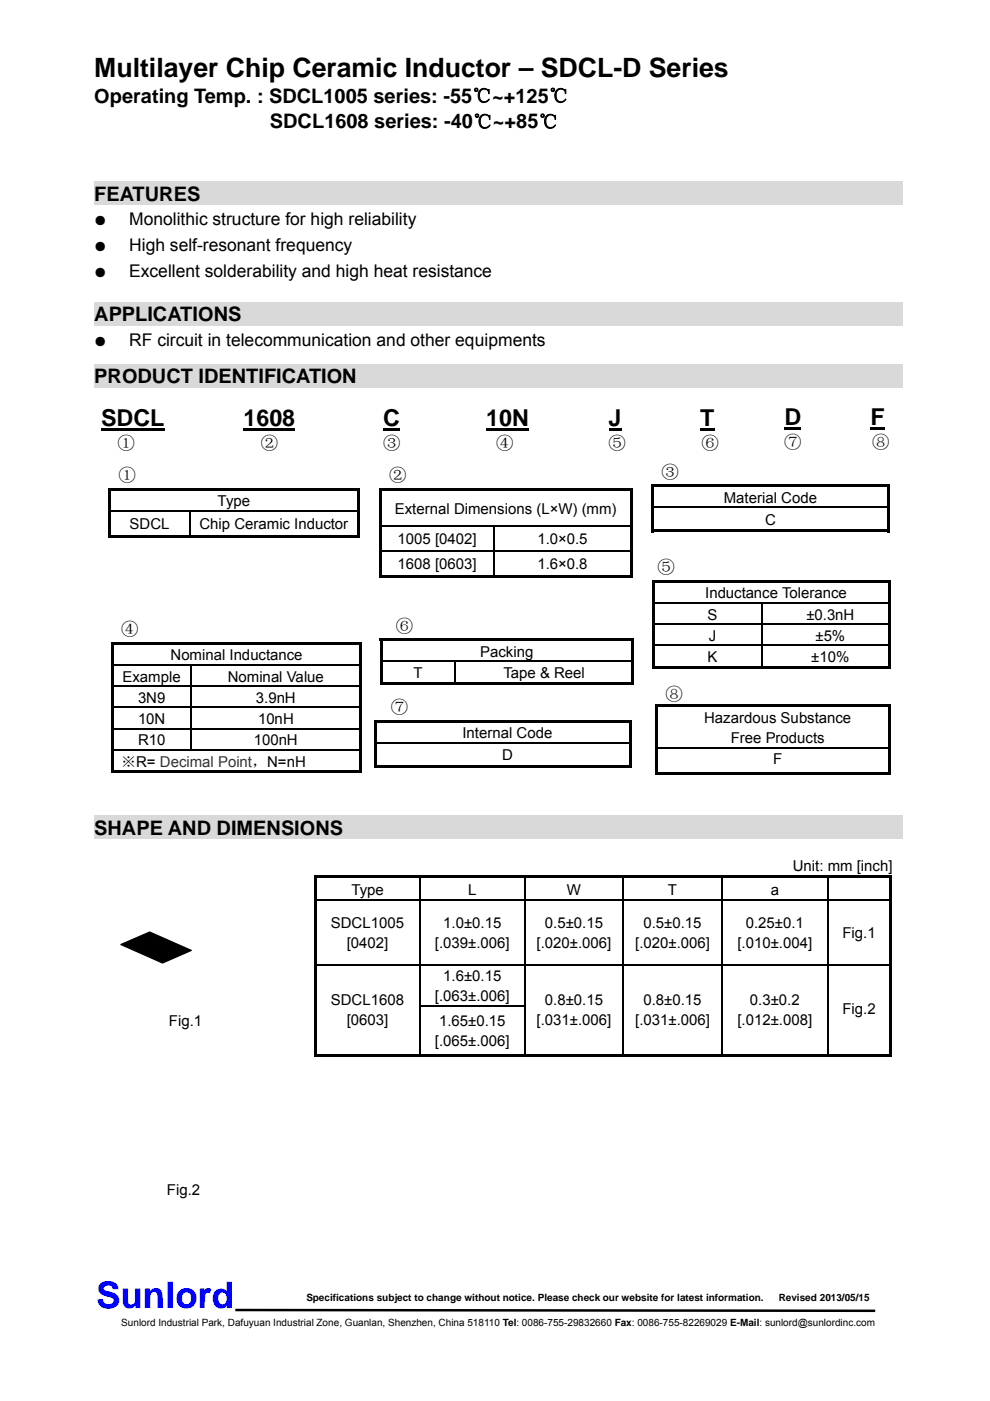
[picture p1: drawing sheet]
<svg xmlns="http://www.w3.org/2000/svg" width="210mm" height="297mm" viewBox="0 0 210 297" stroke-linecap="round" stroke-linejoin="round" font-family="sans-serif">
<path d="M49.9 277.7l135.7 .2" fill="none" stroke="#000" stroke-width=".53"/>
<g fill="#d9d9d9">
<path d="M20 38.5h171.4v4.9h-171.4z"/>
<path d="M20 64h171.4v5h-171.4z"/>
<path d="M20 77.2h171.4v5h-171.4z"/>
<path d="M20 173h171.4v4.9h-171.4z"/>
</g>
<g fill="#000">
<path d="M21.4 90.8h13.5v.5h-13.5zM51.6 90.8h11v.5h-11zM81.3 90.8h3.5v.5h-3.5zM103.1 90.8h9.1v.5h-9.1zM129.1 90.8h2.7v.5h-2.7zM148.5 90.8h3v.5h-3zM166.4 90.6h3.5v.5h-3.5zM184.7 90.6h3v.5h-3zM23 103.5h.5v.5h-.5zM23 103.5h53.2v.5h-53.2zM23 104h.5v4.2h-.5zM23 108.2h.5v.3h-.5z"/>
<path d="M23 108.5h.5v5.5h-.5zM23 113.4h17.1v.6h-17.1zM40.1 108.2h.2v.3h-.2zM40.1 113.4h35.6v.6h-35.6zM75.7 103.5h.5v.5h-.5zM75.7 104h.5v4.2h-.5zM75.7 108.2h.5v.3h-.5zM75.7 108.5h.5v5.5h-.5zM75.7 113.4h.5v.6h-.5zM80.4 103.5h.5v.5h-.5zM80.4 103.5h53.7v.5h-53.7zM80.4 104h.5v7.4h-.5z"/>
<path d="M80.4 111.4h.5v.3h-.5zM80.4 111.7h.5v5h-.5zM80.4 116.7h.5v.2h-.5zM104.6 111.4h.3v.3h-.3zM104.6 116.7h.3v.2h-.3zM133.6 103.5h.5v.5h-.5zM133.6 104h.5v7.4h-.5zM133.6 111.4h.5v.3h-.5zM133.6 111.7h.5v5h-.5zM133.6 116.7h.5v.2h-.5zM138.1 102.7h.6v.5h-.6zM138.1 102.7h50.6v.5h-50.6z"/>
<path d="M138.1 103.2h.6v4.2h-.6zM138.1 107.4h.6v.3h-.6zM138.1 107.7h.6v5.1h-.6zM138.1 112.3h50.1v.5h-50.1zM188.2 102.7h.5v.5h-.5zM188.2 103.2h.5v4.2h-.5zM188.2 107.4h.5v.3h-.5zM188.2 107.7h.5v5.1h-.5zM188.2 112.3h.5v.5h-.5zM23.6 136.1h.5v.5h-.5zM23.6 136.1h53.2v.5h-53.2zM76.2 136.1h.6v.5h-.6z"/>
<path d="M80.4 116.9h.5v5.6h-.5zM80.4 122h24.2v.5h-24.2zM80.6 135.3h.5v.6h-.5zM80.6 135.3h53.9v.6h-53.9zM104.6 122h29v.5h-29zM133.6 116.9h.5v5.6h-.5zM133.6 122h.5v.5h-.5zM134 135.3h.5v.6h-.5zM138.4 122.9h.5v.6h-.5zM138.4 122.9h50.5v.6h-50.5zM138.4 123.5h.5v4.2h-.5zM138.4 127.7h.5v.3h-.5z"/>
<path d="M138.4 128h.5v4.2h-.5zM138.4 132.2h.5v.3h-.5zM138.4 132.5h.5v4.2h-.5zM138.4 136.7h.5v.3h-.5zM161.6 127.7h.2v.3h-.2zM161.6 132.2h.2v.3h-.2zM161.6 136.7h.2v.3h-.2zM188.4 122.9h.5v.6h-.5zM188.4 123.5h.5v4.2h-.5zM188.4 127.7h.5v.3h-.5zM188.4 128h.5v4.2h-.5zM188.4 132.2h.5v.3h-.5z"/>
<path d="M188.4 132.5h.5v4.2h-.5zM188.4 136.7h.5v.3h-.5zM23.6 136.6h.5v4.3h-.5zM23.6 140.9h.5v.2h-.5zM23.6 141.1h.5v4.3h-.5zM23.6 145.4h.5v.2h-.5zM23.6 145.6h.5v4.3h-.5zM23.6 149.9h.5v.2h-.5zM23.6 150.1h.5v4.3h-.5zM23.6 154.3h.5v.3h-.5zM23.6 154.6h.5v4.3h-.5zM23.6 158.9h.5v.2h-.5z"/>
<path d="M40.4 140.9h.3v.2h-.3zM40.4 145.4h.3v.2h-.3zM40.4 149.9h.3v.2h-.3zM40.4 154.3h.3v.3h-.3zM76.2 136.6h.6v4.3h-.6zM76.2 140.9h.6v.2h-.6zM76.2 141.1h.6v4.3h-.6zM76.2 145.4h.6v.2h-.6zM76.2 145.6h.6v4.3h-.6zM76.2 149.9h.6v.2h-.6zM76.2 150.1h.6v4.3h-.6zM76.2 154.3h.6v.3h-.6z"/>
<path d="M76.2 154.6h.6v4.3h-.6zM76.2 158.9h.6v.2h-.6zM79.4 152.6h.6v.5h-.6zM79.4 152.6h54.5v.5h-54.5zM79.4 153.1h.6v4.3h-.6zM79.4 157.4h.6v.2h-.6zM80.6 135.9h.5v4.2h-.5zM80.6 140.1h.5v.3h-.5zM80.6 140.4h.5v4.7h-.5zM80.6 144.6h15.8v.5h-15.8zM96.4 140.1h.3v.3h-.3zM96.4 144.6h37.6v.5h-37.6z"/>
<path d="M133.4 152.6h.5v.5h-.5zM133.4 153.1h.5v4.3h-.5zM133.4 157.4h.5v.2h-.5zM134 135.9h.5v4.2h-.5zM134 140.1h.5v.3h-.5zM134 140.4h.5v4.7h-.5zM134 144.6h.5v.5h-.5zM138.4 137h.5v4.7h-.5zM138.4 141.2h.5v.5h-.5zM138.9 141.2h22.7v.5h-22.7zM139 149.4h.5v.5h-.5zM139 149.4h50v.5h-50z"/>
<path d="M139 149.9h.5v8.5h-.5zM139 158.4h.5v.3h-.5zM161.6 141.2h26.8v.5h-26.8zM188.4 137h.5v4.7h-.5zM188.4 141.2h.5v.5h-.5zM188.5 149.4h.5v.5h-.5zM188.5 149.9h.5v8.5h-.5zM188.5 158.4h.5v.3h-.5zM23.6 159.1h.5v4.8h-.5zM23.6 163.4h52.6v.5h-52.6zM76.2 159.1h.6v4.8h-.6zM76.2 163.4h.6v.5h-.6z"/>
<path d="M79.4 157.6h.6v5.2h-.6zM79.4 162.3h54v.5h-54zM133.4 157.6h.5v5.2h-.5zM133.4 162.3h.5v.5h-.5zM139 158.7h.5v5.5h-.5zM139 163.6h49.5v.6h-49.5zM188.5 158.7h.5v5.5h-.5zM188.5 163.6h.5v.6h-.5zM66.6 185.5h.5v.6h-.5zM66.6 185.5h45.1v.6h-45.1zM66.6 186.1h.5v4.6h-.5zM66.6 190.7h.5v.2h-.5z"/>
<path d="M88.9 190.7h.3v.2h-.3zM111.2 190.7h.2v.2h-.2zM111.7 185.5h20.4v.6h-20.4zM132.1 185.5h57v.6h-57zM132.1 190.7h.2v.2h-.2zM153 190.7h.2v.2h-.2zM175.5 190.7h.2v.2h-.2zM188.6 185.5h.5v.6h-.5zM188.6 186.1h.5v4.6h-.5zM188.6 190.7h.5v.2h-.5zM66.6 190.9h.5v13.5h-.5zM66.6 204.4h.5v.3h-.5z"/>
<path d="M66.6 204.7h.5v8.5h-.5zM66.6 213.2h.5v.2h-.5zM88.9 204.4h.3v.3h-.3zM88.9 213.2h.3v.2h-.3zM111.2 204.4h.2v.3h-.2zM111.2 213.2h.2v.2h-.2zM132.1 204.4h.2v.3h-.2zM132.1 213.2h.2v.2h-.2zM153 204.4h.2v.3h-.2zM153 213.2h.2v.2h-.2zM175.5 204.4h.2v.3h-.2zM175.5 213.2h.2v.2h-.2z"/>
<path d="M188.6 190.9h.5v13.5h-.5zM188.6 204.4h.5v.3h-.5zM188.6 204.7h.5v8.5h-.5zM188.6 213.2h.5v.2h-.5zM66.6 213.4h.5v10.6h-.5zM66.6 223.5h22.3v.5h-22.3zM88.9 223.5h22.3v.5h-22.3zM111.2 223.5h.5v.5h-.5zM111.7 223.5h20.4v.5h-20.4zM132.1 223.5h20.9v.5h-20.9zM153 223.5h22.5v.5h-22.5zM175.5 223.5h13.1v.5h-13.1z"/>
<path d="M188.6 213.4h.5v10.6h-.5zM188.6 223.5h.5v.5h-.5z"/>
</g>
<g fill="none" stroke="#000" stroke-width=".25">
<path d="M23.5 108.4h16.6M40.2 108.5v4.9M40.3 108.4h35.4M80.9 111.5h23.7M80.9 116.8h23.7M104.8 111.7v5M104.8 116.9v5.1M104.9 111.5h28.7M104.9 116.8h28.7M138.7 107.6h49.5M138.9 127.8h22.7M138.9 132.3h22.7"/>
<path d="M138.9 136.8h22.7M161.7 128v4.2M161.7 132.5v4.2M161.7 137v4.2M161.8 127.8h26.6M161.8 132.3h26.6M161.8 136.8h26.6M24.1 141h16.3M24.1 145.5h16.3M24.1 150h16.3M24.1 154.5h16.3M24.1 159h52.1"/>
<path d="M40.5 141.1v4.3M40.5 145.6v4.3M40.5 150.1v4.3M40.5 154.6v4.3M40.7 141h35.5M40.7 145.5h35.5M40.7 150h35.5M40.7 154.5h35.5M80 157.5h53.4M81.1 140.2h15.3M96.5 140.4v4.2M96.7 140.2h37.3"/>
<path d="M139.5 158.5h49M67.1 190.8h21.8M89.1 186.1v4.6M89.1 190.9v13.5M89.2 190.8h22M111.3 186.1v4.6M111.3 190.9v13.5M111.4 190.8h20.7M132.2 186.1v4.6M132.2 190.9v13.5M132.3 190.8h20.7M153.1 186.1v4.6"/>
<path d="M153.1 190.9v13.5M153.2 190.8h22.3M175.6 186.1v4.6M175.6 190.9v13.5M175.7 190.8h12.9M67.1 204.6h21.8M89.1 204.7v8.5M89.1 213.4v10.1M89.2 204.6h22M89.2 213.3h22M111.3 204.7v8.5M111.3 213.4v10.1"/>
<path d="M111.4 204.6h20.7M132.2 204.7v8.5M132.2 213.4v10.1M132.3 204.6h20.7M153.1 204.7v8.5M153.1 213.4v10.1M153.2 204.6h22.3M175.6 204.7v8.5M175.6 213.4v10.1M175.7 204.6h12.9"/>
</g>
<path d="M25.6 200.3l6.1-2.7 8.9 3.9-6.1 2.7z" fill="#000"/>
<path d="M25.6 200.3l6.1-2.7 8.9 3.9-6.1 2.7z" fill="none" stroke="#000" stroke-width=".26"/>
<text font-size="7.8" fill="#00f" x="20.4" y="277.3">Sunlord</text>
<text font-size="5.7" x="20" y="16.3">Multilayer Chip Ceramic Inductor – SDCL-D Series</text>
<g font-size="4.9">
<text x="21.4" y="90.3">SDCL</text>
<text x="51.6" y="90.3">1608</text>
<text x="81.3" y="90.3">C</text>
<text x="103.1" y="90.3">10N</text>
<text x="129.1" y="90.3">J</text>
<text x="148.5" y="90.3">T</text>
<text x="166.4" y="90.1">D</text>
<text x="184.7" y="90.1">F</text>
</g>
<g font-size="4.2">
<text x="20" y="21.8">Operating Temp. : SDCL1005 series: -55℃~+125℃</text>
<text x="57.3" y="27.2">SDCL1608 series: -40℃~+85℃</text>
<text x="20" y="42.5">FEATURES</text>
<text x="20" y="68.1">APPLICATIONS</text>
<text x="20" y="81.3">PRODUCT IDENTIFICATION</text>
<text x="20" y="177">SHAPE AND DIMENSIONS</text>
</g>
<g font-size="3.7">
<text x="27.4" y="47.8">Monolithic structure for high reliability</text>
<text x="27.4" y="53.3">High self-resonant frequency</text>
<text x="27.4" y="58.8">Excellent solderability and high heat resistance</text>
<text x="27.4" y="73.3">RF circuit in telecommunication and other equipments</text>
<text x="24.9" y="95.2">①</text>
<text x="55.3" y="95.2">②</text>
<text x="81.3" y="95.2">③</text>
<text x="105.3" y="95.2">④</text>
<text x="129.1" y="95.2">⑤</text>
<text x="148.8" y="95.2">⑥</text>
<text x="166.3" y="95">⑦</text>
<text x="185" y="95">⑧</text>
<text x="140.3" y="101.2">③</text>
<text x="25.1" y="102">①</text>
<text x="82.5" y="102">②</text>
<text x="139.5" y="121.5">⑤</text>
<text x="25.7" y="134.7">④</text>
<text x="84" y="133.9">⑥</text>
<text x="141.1" y="148.4">⑧</text>
<text x="82.9" y="151.2">⑦</text>
</g>
<g font-size="3.2">
<text x="46.2" y="107.4">Type</text>
<text x="153.5" y="106.6">Material Code</text>
<text x="27.5" y="112.2">SDCL</text>
<text x="42.3" y="112.2">Chip Ceramic Inductor</text>
<text x="83.8" y="108.9">External Dimensions (L×W) (mm)</text>
<text x="162.3" y="111.3">C</text>
<text x="84.3" y="115.4">1005 [0402]</text>
<text x="114" y="115.4">1.0×0.5</text>
<text x="84.3" y="120.7">1608 [0603]</text>
<text x="114" y="120.7">1.6×0.8</text>
<text x="149.6" y="126.9">Inductance Tolerance</text>
<text x="150.1" y="131.4">S</text>
<text x="171" y="131.4">±0.3nH</text>
<text x="150.3" y="135.9">J</text>
<text x="173" y="135.9">±5%</text>
<text x="36.2" y="140">Nominal Inductance</text>
<text x="87.7" y="143.8">T</text>
<text x="101.9" y="139.3">Packing</text>
<text x="106.8" y="143.8">Tape &amp; Reel</text>
<text x="150.1" y="140.4">K</text>
<text x="172.1" y="140.4">±10%</text>
<text x="26" y="144.5">Example</text>
<text x="29.3" y="149">3N9</text>
<text x="48.3" y="144.5">Nominal Value</text>
<text x="54.3" y="149">3.9nH</text>
<text x="29.3" y="153.5">10N</text>
<text x="54.7" y="153.5">10nH</text>
<text x="149.4" y="153.3">Hazardous Substance</text>
<text x="29.3" y="158">R10</text>
<text x="53.8" y="158">100nH</text>
<text x="98.1" y="156.5">Internal Code</text>
<text x="106.5" y="161">D</text>
<text x="155" y="157.6">Free Products</text>
<text x="25.7" y="162.5">※R= Decimal Point，N=nH</text>
<text x="164" y="162.1">F</text>
<text x="168.1" y="184.7">Unit: mm [inch]</text>
<text x="74.5" y="189.7">Type</text>
<text x="99.3" y="189.7">L</text>
<text x="120.2" y="189.7">W</text>
<text x="141.7" y="189.7">T</text>
<text x="163.5" y="189.7">a</text>
<text x="70.2" y="196.8">SDCL1005</text>
<text x="94" y="196.8">1.0±0.15</text>
<text x="115.6" y="196.8">0.5±0.15</text>
<text x="136.5" y="196.8">0.5±0.15</text>
<text x="158.2" y="196.8">0.25±0.1</text>
<text x="73.6" y="201.1">[0402]</text>
<text x="92.2" y="201.1">[.039±.006]</text>
<text x="113.8" y="201.1">[.020±.006]</text>
<text x="134.7" y="201.1">[.020±.006]</text>
<text x="156.4" y="201.1">[.010±.004]</text>
<text x="178.7" y="198.9">Fig.1</text>
<text x="94" y="208.1">1.6±0.15</text>
<text x="70.2" y="213.1">SDCL1608</text>
<text x="92.2" y="212.3">[.063±.006]</text>
<text x="115.6" y="213.1">0.8±0.15</text>
<text x="136.5" y="213.1">0.8±0.15</text>
<text x="159.1" y="213.1">0.3±0.2</text>
<text x="178.7" y="215.1">Fig.2</text>
<text x="35.8" y="217.6">Fig.1</text>
<text x="73.6" y="217.3">[0603]</text>
<text x="92.2" y="221.8">[.065±.006]</text>
<text x="93.1" y="217.6">1.65±0.15</text>
<text x="113.8" y="217.3">[.031±.006]</text>
<text x="134.7" y="217.3">[.031±.006]</text>
<text x="156.4" y="217.3">[.012±.008]</text>
<text x="35.4" y="253.4">Fig.2</text>
</g>
<g font-size="2.6">
<text x="20" y="47.8">●</text>
<text x="20" y="53.3">●</text>
<text x="20" y="58.8">●</text>
<text x="20" y="73.3">●</text>
</g>
<g font-size="2.1">
<text x="65" y="275.9">Specifications subject to change without notice. Please check our website for latest information.</text>
<text x="165.2" y="275.9">Revised 2013/05/15</text>
<text x="25.7" y="281.1">Sunlord Industrial Park, Dafuyuan Industrial Zone, Guanlan, Shenzhen, China 518110 Tel: 0086-755-29832660 Fax: 0086-755-82269029 E-Mail: sunlord@sunlordinc.com</text>
</g>
</svg>
